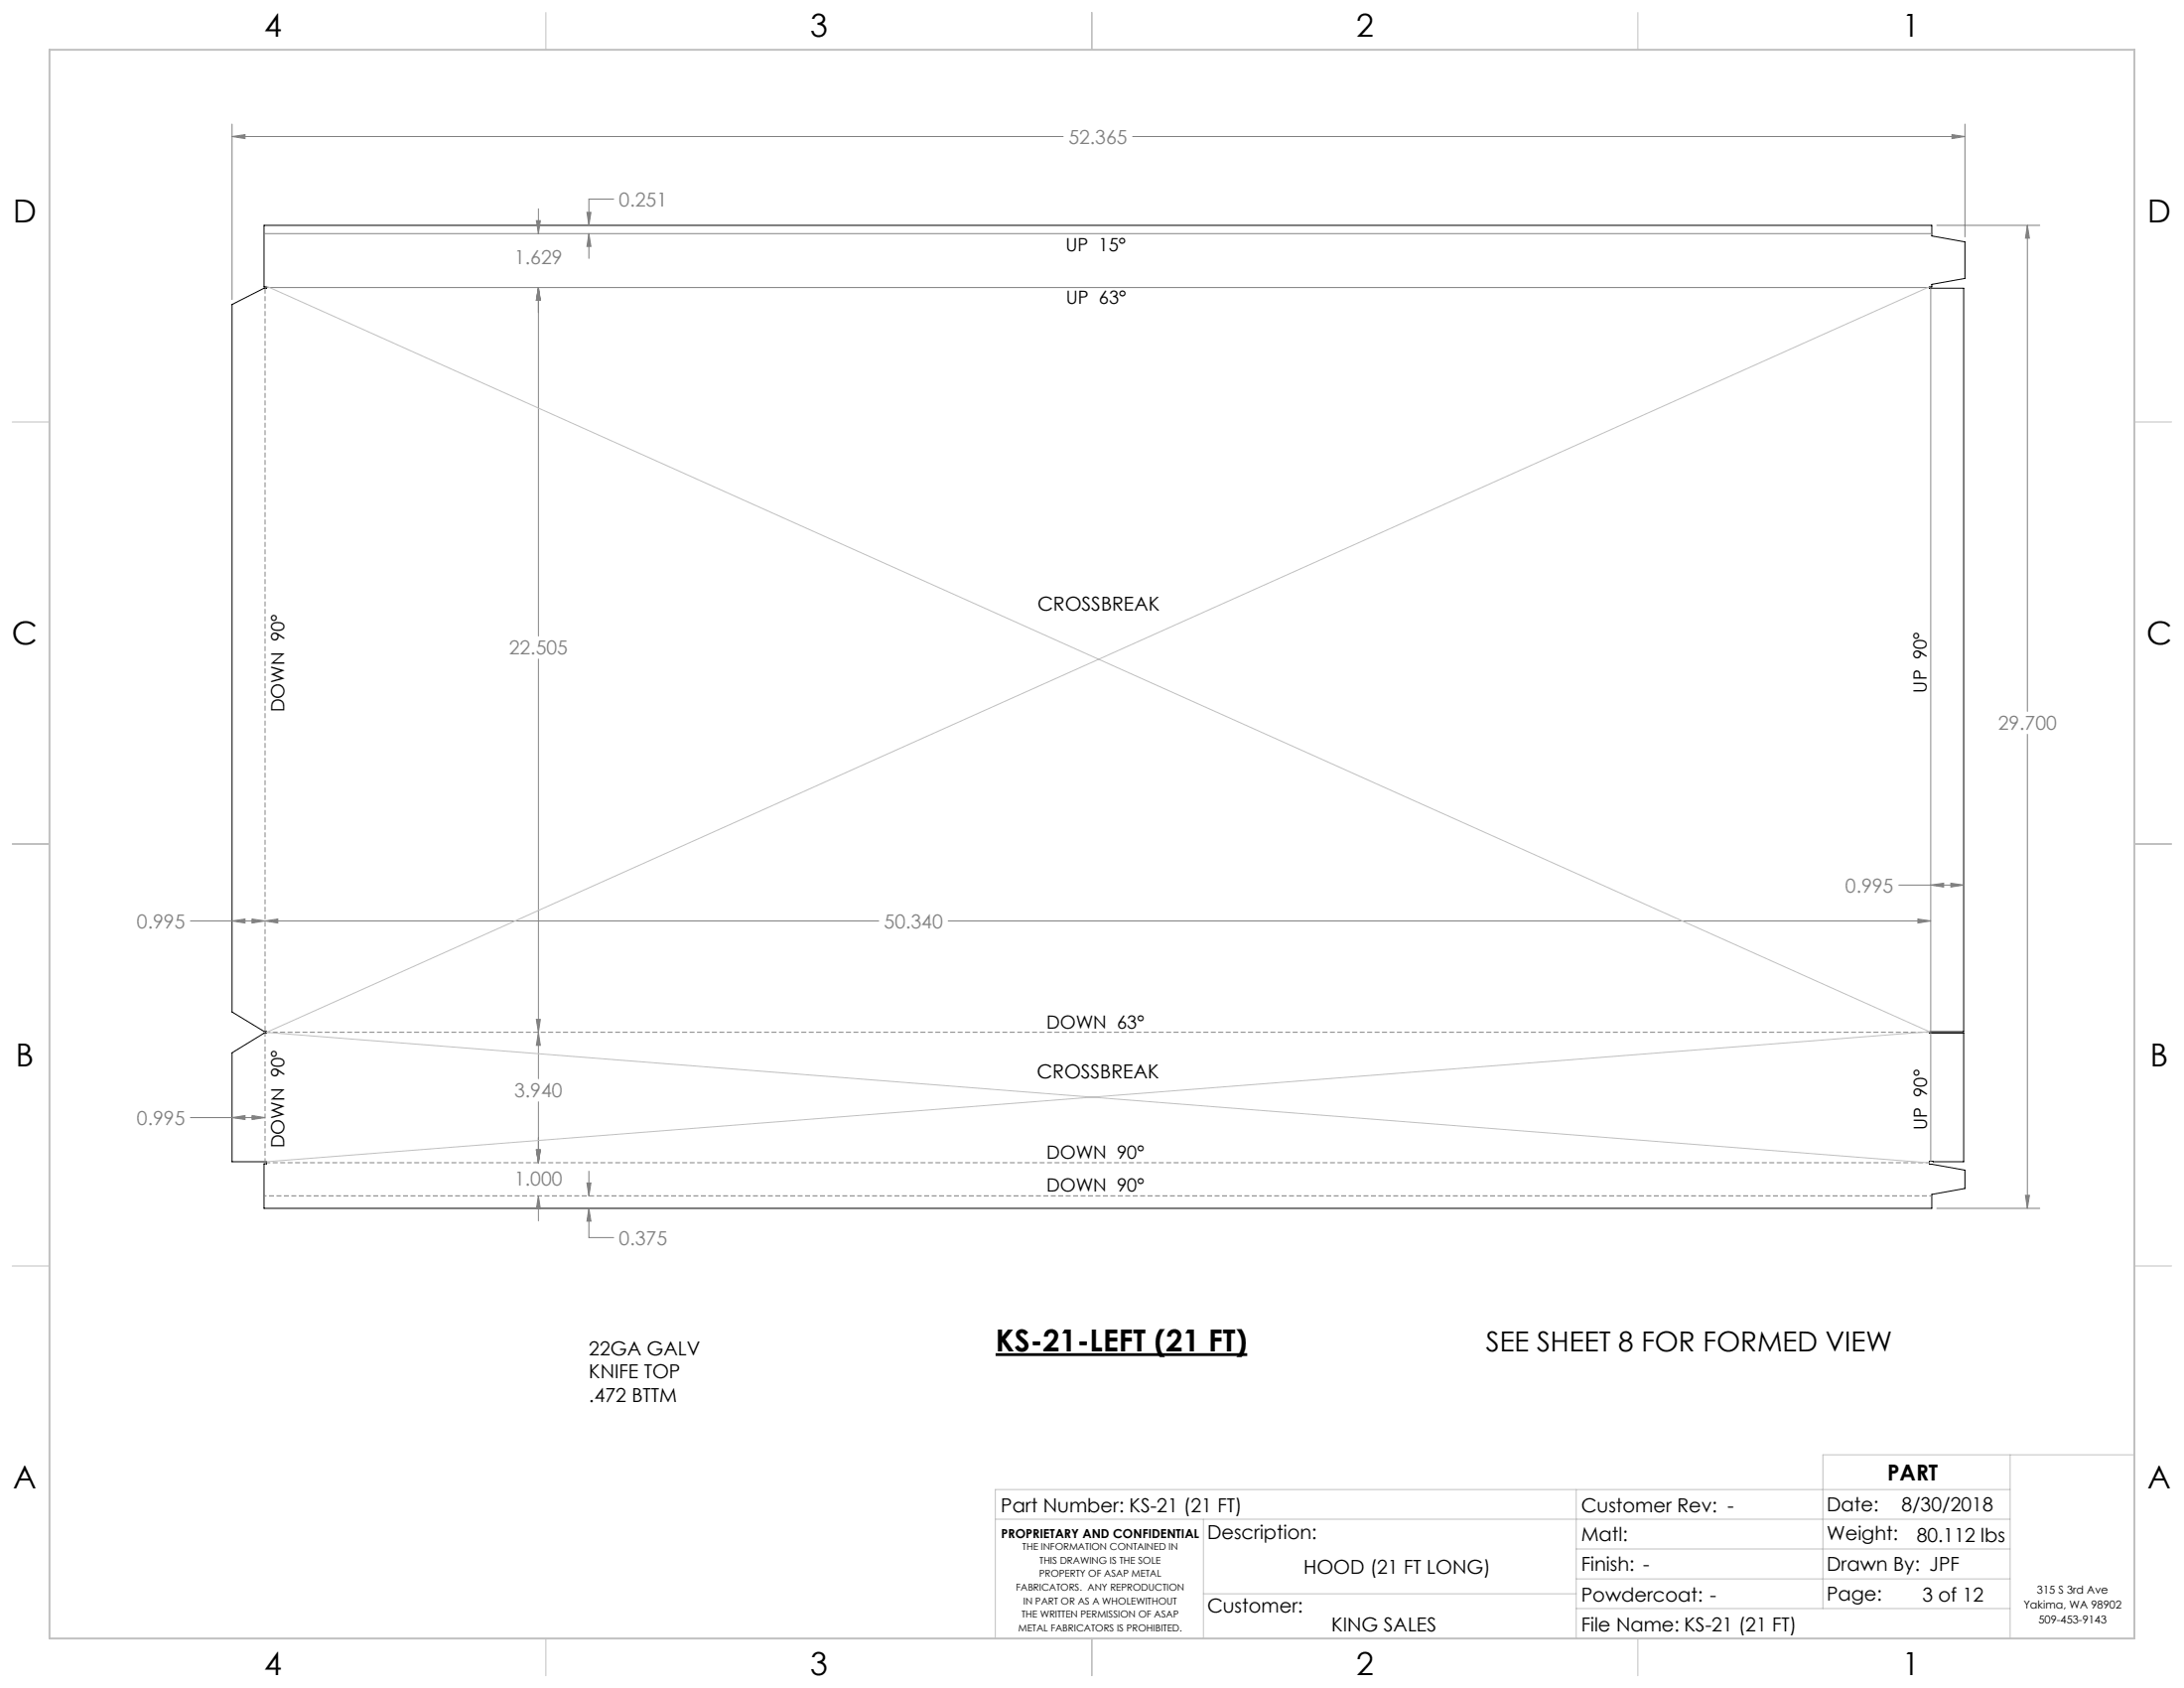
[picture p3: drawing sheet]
<svg xmlns="http://www.w3.org/2000/svg" width="559mm" height="432mm" viewBox="0 0 559 432" stroke-linecap="round" stroke-linejoin="round" font-family="sans-serif">
<path d="M67.6 57.6h426.7v2.8l8.4 1.5v9.3l-8.4 1.5v.7h-.7v.3h8.8v190.2h-8.8v.4h8.8v32.9l-8.8-.1v.7l9.1 1.5v4.7l-8.4 1.5v3.6h-426.7v-11.4h.6v-.5h-8.8v-27.9l8.2-5h.6v-.4l-.6-.1-8.2-4.9v-181l8.2-4.2h.6v-.3h-.6z" fill="none" stroke="#000" stroke-width=".25"/>
<path d="M254.7 346.5h64.4" fill="none" stroke="#000" stroke-width=".73" stroke-linecap="butt"/>
<g fill="none" stroke="#808080" stroke-width=".25">
<path d="M59.4 34.9l3.3-.5v1.1zM59.4 31.8v44.8M59.4 34.9h212.6M289.8 34.9h212.9M499.4 34.4l3.3 .5-3.3 .6zM502.7 31.8v28.8M67.6 59.8h426.7M137.2 56.4h1.1l-.5 3.4zM137.8 53.4v6.4M150.2 54.3h1l-.5 3.3zM150.7 59.8l.5 3.2h-1zM150.7 59.8v6.3"/>
<path d="M157 50.9h-6.3v6.7M495.5 57.6h26.4M518.7 57.6l.6 3.3h-1.1zM518.7 57.6v124.4M68.2 73.6h425.4M137.8 73.6l.5 3.2h-1.1zM137.8 73.6v89.1M494 73.7v190.2M137.8 168.6v107.3M518.7 187.8v121.3M48.7 235.6h176.1M59.4 235.6l3.3-.5v1z"/>
<path d="M64.5 235.1l3.3 .5-3.3 .5zM67.8 235.6l3.3-.5v1zM242.6 235.6h251.4M485.8 226.4h16.6M490.7 235.1l3.3 .5-3.3 .5zM494 226.4l3.3-.5v1zM499.1 225.9l3.3 .5-3.3 .5zM137.2 260.8h1.1l-.5 3.3zM137.8 264.1l.5 3.3h-1.1zM494 264.3v32.8M48.7 285.9h19.1M59.4 285.9l3.3-.5v1z"/>
<path d="M64.5 285.4l3.3 .5-3.3 .5zM137.2 294.1h1.1l-.5 3.4zM137.8 281.8v15.7M150.7 299.6v6.3M137.8 305.9l.5 3.3h-1.1zM137.8 305.9v6.4M150.2 302.6h1l-.5 3.3zM150.7 309.1l.5 3.3h-1zM150.7 309.1v7.5h6.3M495.5 309.1h26.4M518.2 305.8h1.1l-.6 3.3z"/>
</g>
<path d="M493.6 264.1h-425.4M68.2 297.4h425.4" fill="none" stroke="#808080" stroke-width=".25" stroke-dasharray="1.3 .6" stroke-dashoffset=".3" stroke-linecap="butt"/>
<path d="M67.6 305.9h426.7" fill="none" stroke="#808080" stroke-width=".25" stroke-dasharray="1.3 .6" stroke-dashoffset=".6" stroke-linecap="butt"/>
<path d="M67.8 264.3v32.9" fill="none" stroke="#808080" stroke-width=".25" stroke-dasharray="1.3 .6" stroke-dashoffset=".4" stroke-linecap="butt"/>
<path d="M67.8 73.7v190.2" fill="none" stroke="#808080" stroke-width=".25" stroke-dasharray="1.3 .6" stroke-dashoffset="-.1" stroke-linecap="butt"/>
<g fill="none" stroke="#c0c0c0" stroke-width=".25">
<path d="M139.7 3.2v9.5M279.4 3.2v9.5M419.1 3.2v9.5M68.2 73.2l425.4 190.7-425.4 33.3M493.6 73.4l-425.4 190.7 425.4 33.4M3.1 107.9h9.6M546.1 107.9h9.5M3.1 215.9h9.6M546.1 215.9h9.5M3.1 323.8h9.6M546.1 323.8h9.5M514.3 372.1v47"/>
<path d="M546.1 372.1h-79.7v39.4M254.7 388.6h259.6M307.9 388.6v30.5M403.3 381v38.1M403.3 396.2h111M514.3 381h-259.6v38.1M139.7 419.1v9.6M279.4 419.1v9.6M307.9 407.7h95.4M403.3 403.9h111M403.3 411.5h111M419.1 419.1v9.6"/>
</g>
<path d="M12.7 12.7h533.4v406.4h-533.4z" fill="none" stroke="#c0c0c0" stroke-width=".5"/>
<path d="M64.5 285.4l3.3 .5-3.3 .5zM59.4 285.9l3.3-.5v1zM64.5 235.1l3.3 .5-3.3 .5zM59.4 235.6l3.3-.5v1zM137.2 294.1h1.1l-.5 3.4zM137.8 264.1l.5 3.3h-1.1zM137.2 294.1h1.1l-.5 3.4zM137.8 305.9l.5 3.3h-1.1zM150.2 302.6h1l-.5 3.3zM150.7 309.1l.5 3.3h-1zM67.8 235.6l3.3-.5v1zM490.7 235.1l3.3 .5-3.3 .5zM137.2 260.8h1.1l-.5 3.3zM137.8 73.6l.5 3.2h-1.1zM137.8 73.6l.5 3.2h-1.1zM137.2 56.4h1.1l-.5 3.4zM150.7 59.8l.5 3.2h-1zM150.2 54.3h1l-.5 3.3zM59.4 34.9l3.3-.5v1.1zM499.4 34.4l3.3 .5-3.3 .6zM518.2 305.8h1.1l-.6 3.3zM518.7 57.6l.6 3.3h-1.1zM494 226.4l3.3-.5v1zM499.1 225.9l3.3 .5-3.3 .5z" fill="#808080"/>
<g font-size="8.1">
<text x="67.6" y="9.3">4</text>
<text x="207.3" y="9.3">3</text>
<text x="347" y="9.3">2</text>
<text x="486.7" y="9.3">1</text>
<text x="3.3" y="57">D</text>
<text x="549.4" y="57">D</text>
<text x="3" y="164.9">C</text>
<text x="549.1" y="164.9">C</text>
<text x="4" y="272.9">B</text>
<text x="550.1" y="272.9">B</text>
<text x="3.3" y="380.8">A</text>
<text x="549.4" y="380.8">A</text>
<text x="67.6" y="428.4">4</text>
<text x="207.3" y="428.4">3</text>
<text x="347" y="428.4">2</text>
<text x="486.7" y="428.4">1</text>
</g>
<text font-size="7.8" x="254.7" y="345.7">KS-21-LEFT (21 FT)</text>
<text font-size="7.1" x="380.2" y="345.7">SEE SHEET 8 FOR FORMED VIEW</text>
<text font-size="5.6" x="482.9" y="378.6">PART</text>
<g font-size="4.9" fill="#808080">
<text x="273.4" y="36.8">52.365</text>
<text x="158.4" y="52.8">0.251</text>
<text x="131.6" y="67.6">1.629</text>
<text x="130.2" y="167.5">22.505</text>
<text x="511.2" y="186.7">29.700</text>
<text x="472.2" y="228.3">0.995</text>
<text x="35" y="237.5">0.995</text>
<text x="226.2" y="237.5">50.340</text>
<text x="131.6" y="280.7">3.940</text>
<text x="35" y="287.7">0.995</text>
<text x="131.6" y="303.2">1.000</text>
<text x="158.4" y="318.4">0.375</text>
</g>
<g font-size="4.9">
<text x="265.5" y="156.2">CROSSBREAK</text>
<text x="265.3" y="276">CROSSBREAK</text>
<text x="150.7" y="346.7">22GA GALV</text>
<text x="150.7" y="352.7">KNIFE TOP</text>
<text x="150.7" y="358.6">.472 BTTM</text>
<text x="256.1" y="386.9">Part Number: KS-21 (21 FT)</text>
<text x="404.6" y="386.8">Customer Rev: -</text>
<text x="467.4" y="386.7">Date:</text>
<text x="486.5" y="386.7">8/30/2018</text>
<text x="308.9" y="393.8">Description:</text>
<text x="404.6" y="394.3">Matl:</text>
<text x="467.4" y="394">Weight:</text>
<text x="490.4" y="394.5">80.112 lbs</text>
<text x="404.6" y="401.9">Finish: -</text>
<text x="467.4" y="401.7">Drawn By: JPF</text>
<text x="333.5" y="402.5">HOOD (21 FT LONG)</text>
<text x="308.9" y="412.4">Customer:</text>
<text x="404.6" y="409.6">Powdercoat: -</text>
<text x="467.4" y="409.4">Page:</text>
<text x="491.8" y="409.6">3 of 12</text>
<text x="340.7" y="417.4">KING SALES</text>
<text x="404.6" y="417.4">File Name: KS-21 (21 FT)</text>
</g>
<g font-size="4.7">
<text x="272.6" y="64.2">UP 15°</text>
<text x="272.7" y="77.8">UP 63°</text>
<text x="493" y="177.2" transform="rotate(-90 493 177.2)">UP 90°</text>
<text x="72.7" y="182.2" transform="rotate(-90 72.7 182.2)">DOWN 90°</text>
<text x="267.7" y="263">DOWN 63°</text>
<text x="72.8" y="293.7" transform="rotate(-90 72.8 293.7)">DOWN 90°</text>
<text x="493.1" y="289" transform="rotate(-90 493.1 289)">UP 90°</text>
<text x="267.7" y="296.5">DOWN 90°</text>
<text x="267.7" y="304.8">DOWN 90°</text>
</g>
<text font-size="3.2" x="256.1" y="393.4">PROPRIETARY AND CONFIDENTIAL</text>
<g font-size="2.8">
<text x="521.2" y="407.7">315 S 3rd Ave</text>
<text x="517.8" y="411.5">Yakima, WA 98902</text>
<text x="521.6" y="415.3">509-453-9143</text>
</g>
<g font-size="2.5">
<text x="261.6" y="396.5">THE INFORMATION CONTAINED IN</text>
<text x="266" y="399.9">THIS DRAWING IS THE SOLE</text>
<text x="260" y="406.9">FABRICATORS. ANY REPRODUCTION</text>
<text x="265.9" y="403.4">PROPERTY OF ASAP METAL</text>
<text x="261.4" y="413.8">THE WRITTEN PERMISSION OF ASAP</text>
<text x="261.8" y="410.4">IN PART OR AS A WHOLEWITHOUT</text>
<text x="260.5" y="417.3">METAL FABRICATORS IS PROHIBITED.</text>
</g>
</svg>
